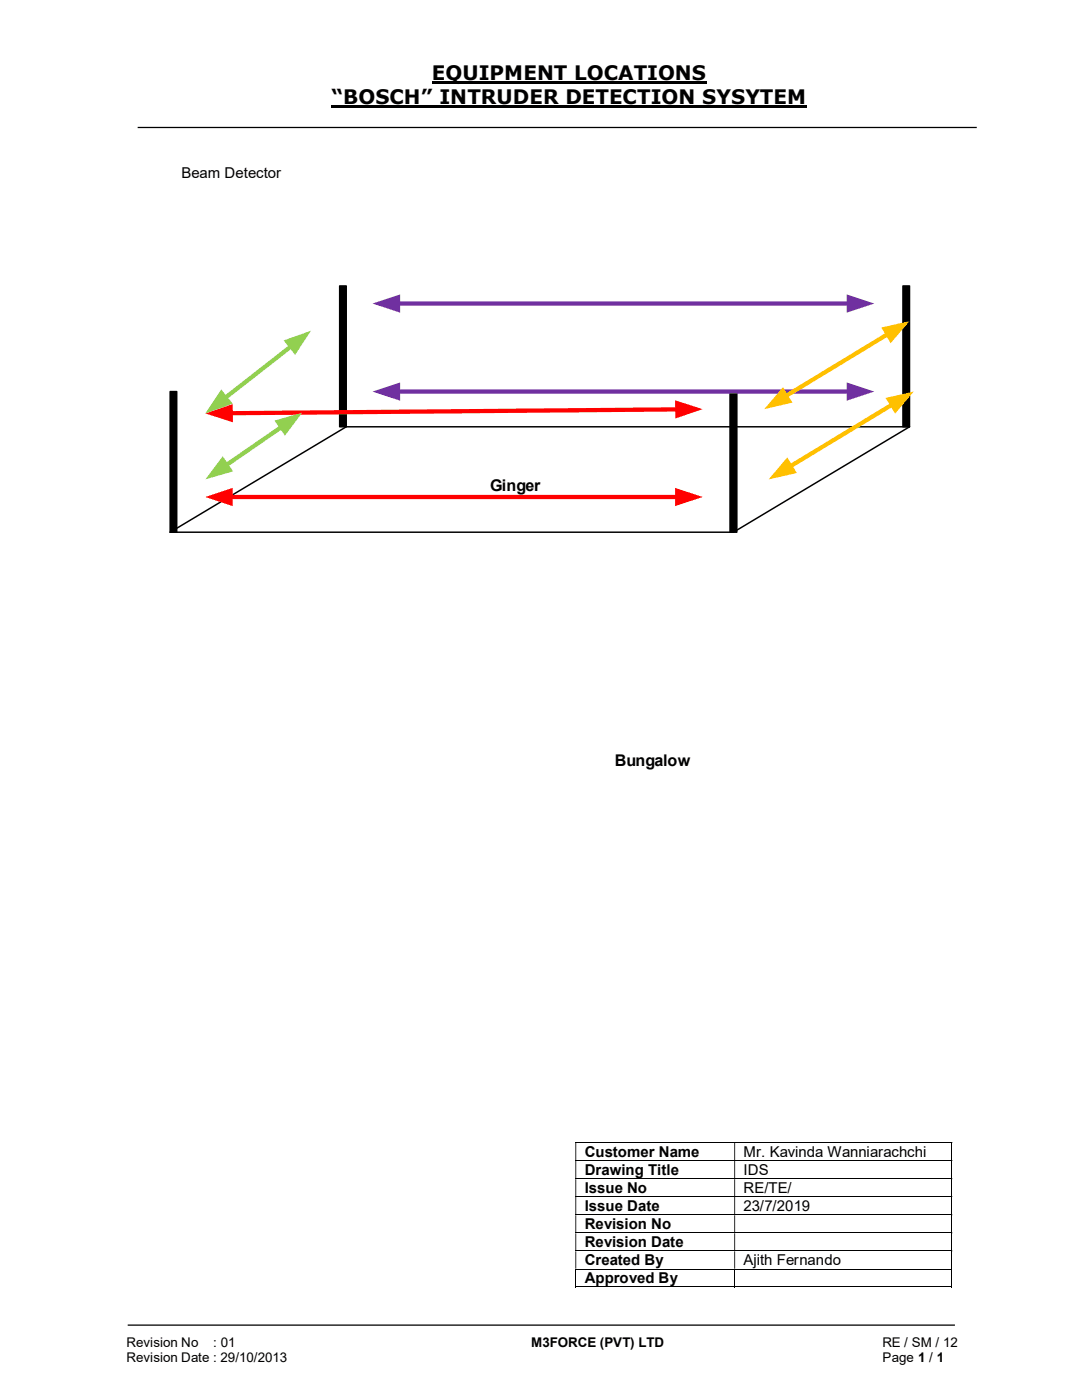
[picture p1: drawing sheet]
<svg xmlns="http://www.w3.org/2000/svg" width="216mm" height="279mm" viewBox="0 0 216 279" stroke-linecap="round" stroke-linejoin="round" font-family="sans-serif">
<path d="M86.2 16.5h54.8M66.2 21.3h94.8" fill="none" stroke="#000" stroke-width=".42"/>
<path d="M27.5 25.4h167.4M25.5 264.5h165" fill="none" stroke="#000" stroke-width=".25"/>
<g fill="none" stroke="#000" stroke-width=".2">
<path d="M114.8 228h75.1M114.8 231.6h75.1M114.8 235.2h75.1M114.8 238.8h75.1M189.9 228.1v3.4M189.9 231.7v3.5M189.9 235.3v3.5M189.9 238.9v3.5M114.8 242.4h75.1M114.8 246h75.1M114.8 249.6h75.1M114.8 253.3h75.1"/>
<path d="M114.8 256.8h31.7M114.9 253.3v3.6M146.6 253.3v3.6M146.7 256.8h43.2M189.9 242.5v3.5M189.9 246.1v3.5M189.9 249.7v3.5M189.9 253.3v3.6"/>
</g>
<g fill="#000">
<path d="M189.9 227.9h.1v.2h-.1zM114.8 228.1h.2v3.4h-.2zM146.5 228.1h.2v3.4h-.2z" fill-rule="evenodd"/>
<path d="M189.9 231.5h.1v.2h-.1zM114.8 231.7h.2v3.5h-.2zM146.5 231.7h.2v3.5h-.2z" fill-rule="evenodd"/>
<path d="M189.9 235.2h.1v.1h-.1zM114.8 235.3h.2v3.5h-.2zM146.5 235.3h.2v3.5h-.2z" fill-rule="evenodd"/>
<path d="M189.9 238.8h.1v.1h-.1zM114.8 238.9h.2v3.5h-.2zM146.5 238.9h.2v3.5h-.2z" fill-rule="evenodd"/>
<path d="M189.9 242.4h.1v.1h-.1zM114.8 242.5h.2v3.5h-.2zM146.5 242.5h.2v3.5h-.2z" fill-rule="evenodd"/>
<path d="M189.9 246h.1v.1h-.1zM114.8 246.1h.2v3.5h-.2zM146.5 246.1h.2v3.5h-.2z" fill-rule="evenodd"/>
<path d="M189.9 249.6h.1v.1h-.1zM114.8 249.7h.2v3.5h-.2zM146.5 249.7h.2v3.5h-.2z" fill-rule="evenodd"/>
</g>
<path d="M67.8 57.1h1.3v28.1h-1.3zM180.2 57.1h1.3v28.1h-1.3zM34 78.1h1.3v28.1h-1.3zM145.7 78.1h1.3v28.1h-1.3zM189.9 253.2h.1v.1h-.1zM189.9 256.8h.1v.1h-.1z" fill="#000"/>
<path d="M67.8 57.1h1.3v28.1h-1.3zM180.2 57.1h1.3v28.1h-1.3zM34 78.1h1.3v28.1h-1.3zM145.7 78.1h1.3v28.1h-1.3zM34 106.2l35.1-21h112.4l-35.2 21z" fill="none" stroke="#000" stroke-width=".3"/>
<path d="M79.4 60.6h90" fill="none" stroke="#7030a0" stroke-width=".85"/>
<g fill="#7030a0">
<path d="M74.3 60.6l5.5-1.8v3.6z"/>
<path d="M169 58.8l5.5 1.8-5.5 1.8z"/>
</g>
<path d="M79.4 78.1h90" fill="none" stroke="#7030a0" stroke-width=".85"/>
<g fill="#7030a0">
<path d="M74.3 78.1l5.5-1.8v3.7z"/>
<path d="M169 76.3l5.5 1.8-5.5 1.9z"/>
</g>
<path d="M177.2 66.7l-20.4 12.3" fill="none" stroke="#ffc000" stroke-width=".85"/>
<g fill="#ffc000">
<path d="M156.3 77.3l1.8 3-5.6 1.4z"/>
<path d="M175.9 65.4l5.6-1.3-3.8 4.4z"/>
</g>
<path d="M135.2 81.7l-89.2 .8" fill="none" stroke="#f00" stroke-width=".85"/>
<g fill="#f00">
<path d="M41 82.5l5.4-1.9 .1 3.7z"/>
<path d="M134.7 79.9l5.5 1.8-5.5 1.8z"/>
</g>
<path d="M46 99.2h89.2" fill="none" stroke="#f00" stroke-width=".85"/>
<g fill="#f00">
<path d="M41 99.2l5.4-1.8v3.6z"/>
<path d="M134.7 97.4l5.5 1.8-5.5 1.8z"/>
</g>
<path d="M178.1 80.7l-20.5 12.4" fill="none" stroke="#ffc000" stroke-width=".85"/>
<g fill="#ffc000">
<path d="M157.1 91.3l1.9 3.1-5.6 1.3z"/>
<path d="M176.7 79.4l5.6-1.3-3.7 4.4z"/>
</g>
<path d="M58.1 69.1l-13.2 10.3" fill="none" stroke="#92d050" stroke-width=".85"/>
<g fill="#92d050">
<path d="M44.2 77.7l2.2 2.9-5.4 1.9z"/>
<path d="M56.6 67.9l5.5-1.9-3.2 4.8z"/>
</g>
<path d="M56.2 85.2l-11.1 7.6" fill="none" stroke="#92d050" stroke-width=".85"/>
<g fill="#92d050">
<path d="M44.4 91.1l2.1 3-5.5 1.6z"/>
<path d="M54.8 83.9l5.5-1.6-3.4 4.7z"/>
</g>
<g font-size="4">
<text x="86.2" y="16">EQUIPMENT LOCATIONS</text>
<text x="66.2" y="20.8">“BOSCH” INTRUDER DETECTION SYSYTEM</text>
</g>
<g font-size="3.2">
<text x="97.8" y="98">Ginger</text>
<text x="122.7" y="153">Bungalow</text>
</g>
<g font-size="3">
<text x="36.2" y="35.5">Beam Detector</text>
<text x="116.7" y="230.9">Customer Name</text>
<text x="148.4" y="230.9">Mr. Kavinda Wanniarachchi</text>
<text x="116.7" y="234.5">Drawing Title</text>
<text x="116.7" y="238.1">Issue No</text>
<text x="148.4" y="234.5">IDS</text>
<text x="148.4" y="238.1">RE/TE/</text>
<text x="116.7" y="241.7">Issue Date</text>
<text x="116.7" y="245.3">Revision No</text>
<text x="148.4" y="241.7">23/7/2019</text>
<text x="116.7" y="248.9">Revision Date</text>
<text x="116.7" y="252.5">Created By</text>
<text x="116.7" y="256.1">Approved By</text>
<text x="148.4" y="252.5">Ajith Fernando</text>
</g>
<g font-size="2.7">
<text x="25.2" y="268.8">Revision No</text>
<text x="42.6" y="268.8">: 01</text>
<text x="106" y="268.8">M3FORCE (PVT) LTD</text>
<text x="176.1" y="268.8">RE / SM / 12</text>
<text x="25.2" y="271.8">Revision Date : 29/10/2013</text>
<text x="176.1" y="271.8">Page 1 / 1</text>
</g>
</svg>
